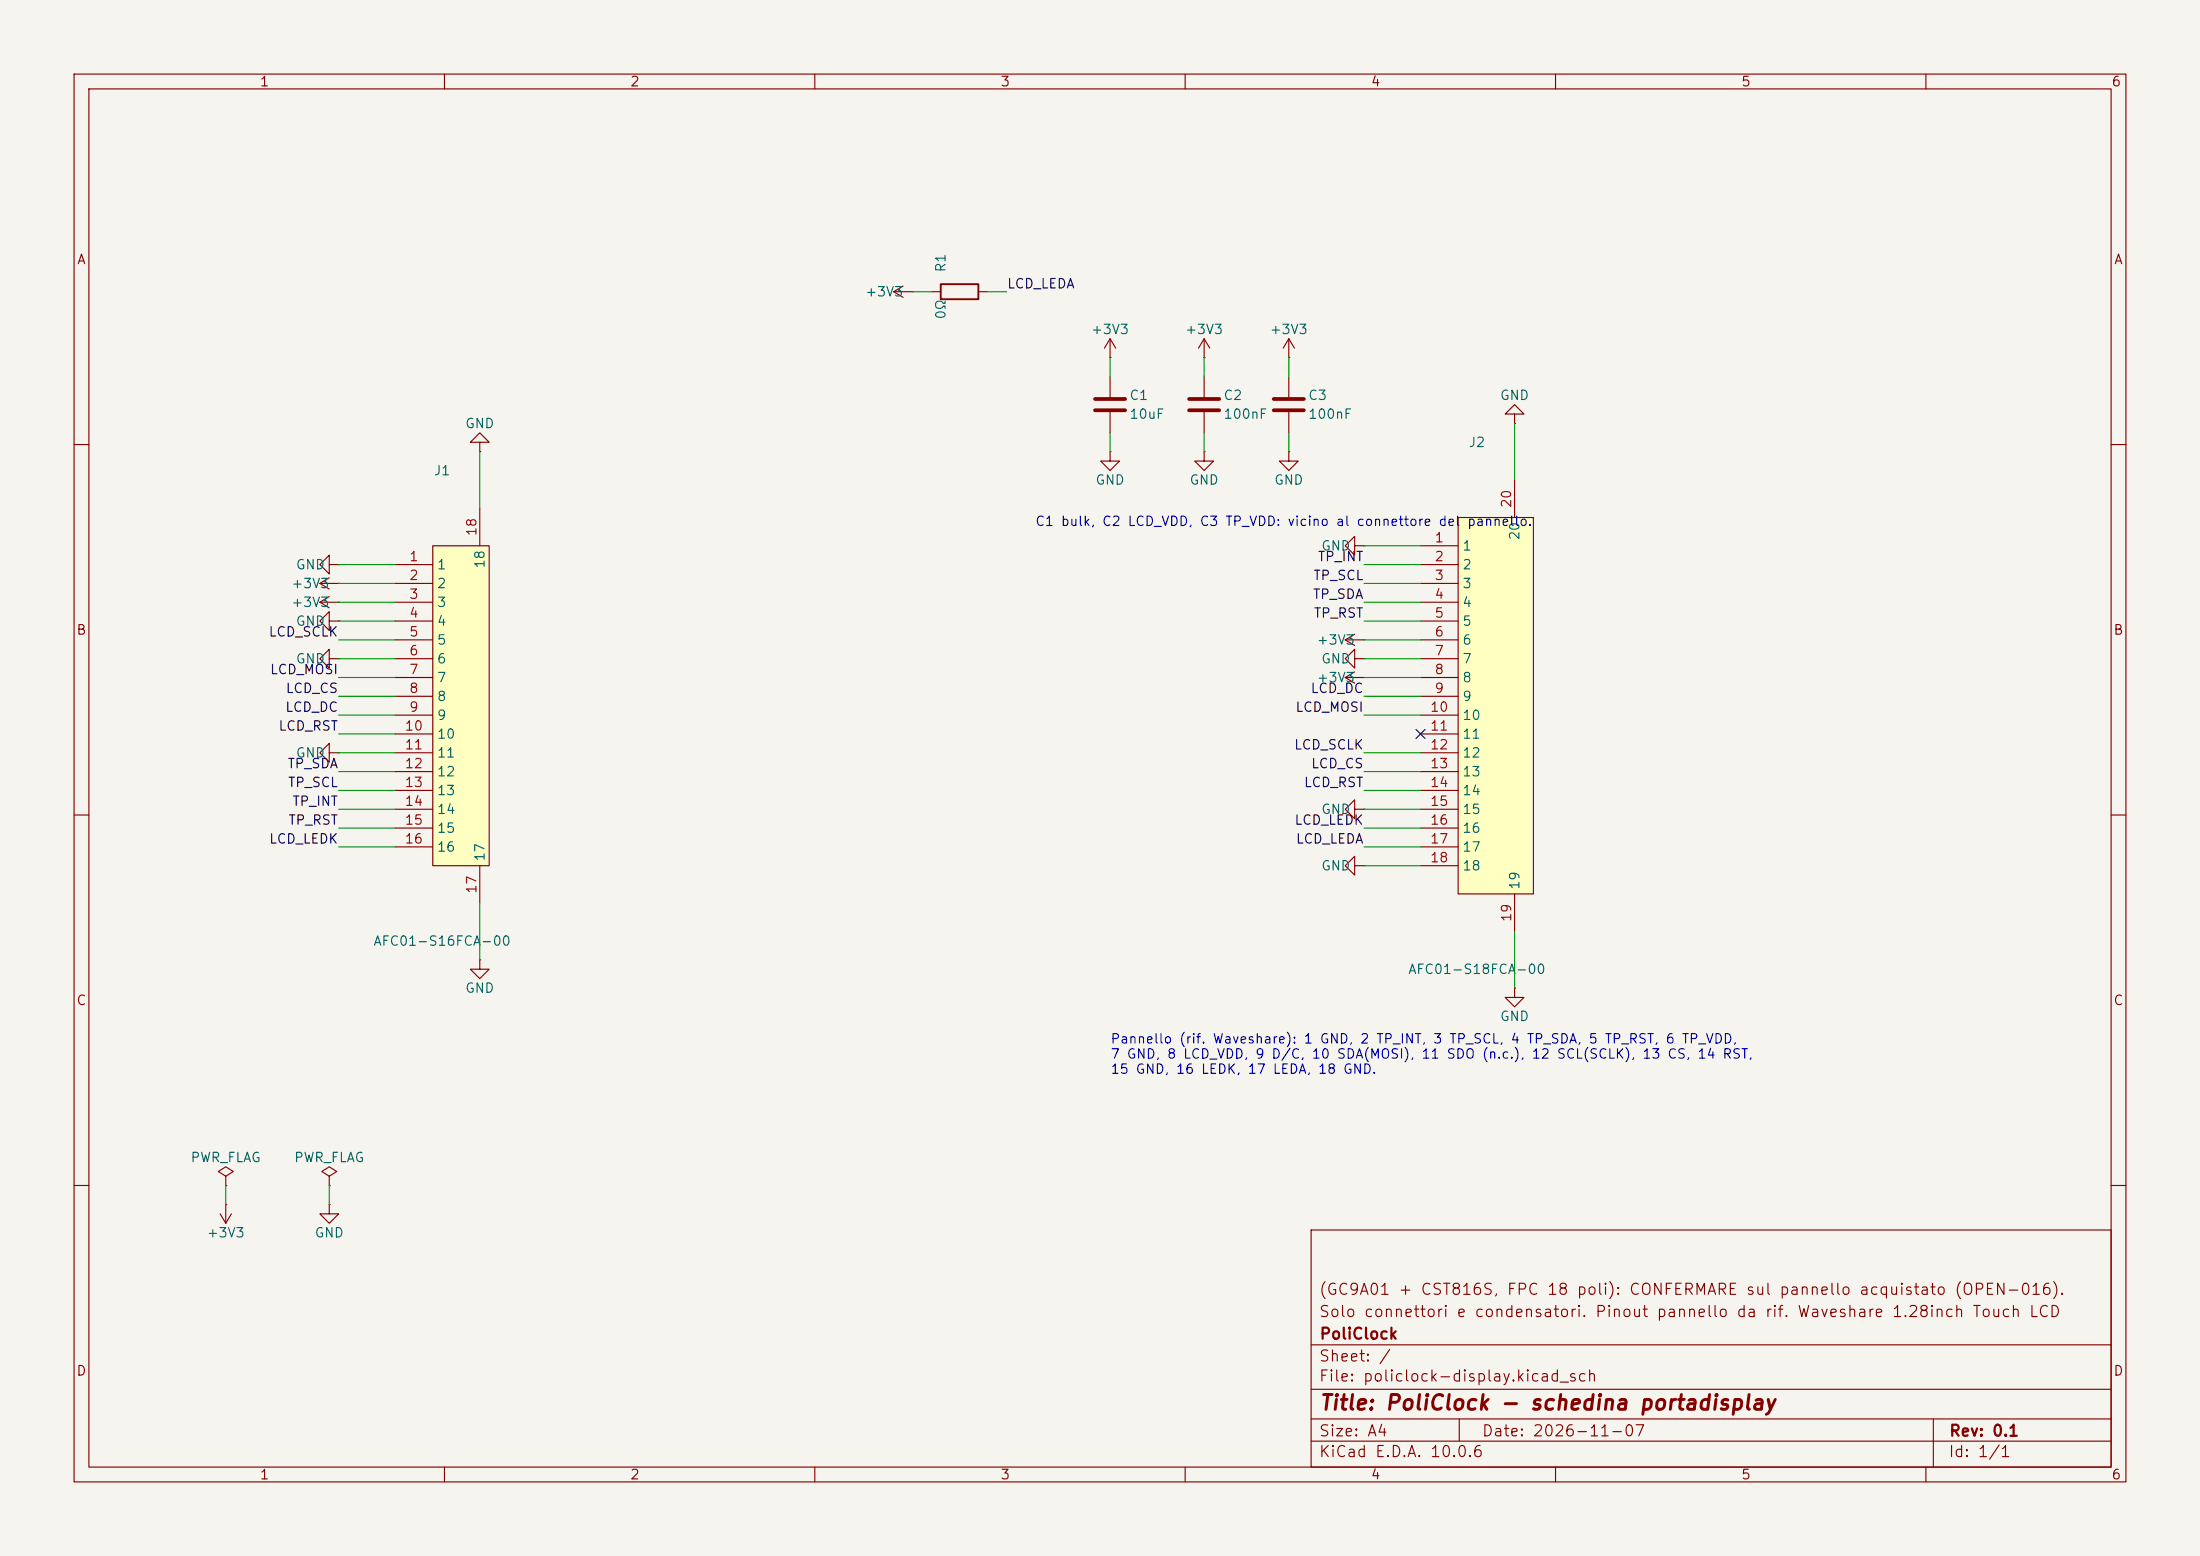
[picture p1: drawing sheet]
(kicad_sch
 (version 20250610)
 (generator "eeschema")
 (generator_version "10.0")
 (paper "A4")
 (title_block
  (title "PoliClock - schedina portadisplay")
  (date "2026-11-07")
  (rev "0.1")
  (company "PoliClock")
  (comment 1 "Solo connettori e condensatori. Pinout pannello da rif. Waveshare 1.28inch Touch LCD")
  (comment 2 "(GC9A01 + CST816S, FPC 18 poli): CONFERMARE sul pannello acquistato (OPEN-016)."))
 (lib_symbols
  (symbol "PoliClock:AFC01-S16FCA-00" (exclude_from_sim no) (in_bom yes) (on_board yes)
   (in_pos_files yes)
   (duplicate_pin_numbers_are_jumpers no)
   (property "Reference" "J" (at 0 31.75 0) (show_name no) (do_not_autoplace no) (effects (font (size 1.27 1.27))))
   (property "Value" "AFC01-S16FCA-00" (at 0 -31.75 0) (show_name no) (do_not_autoplace no) (effects (font (size 1.27 1.27))))
   (property "Footprint" "PoliClock:FPC-SMD_P0.50-16P_FGS-XJ-H2.0" (at 0 -34.29 0) (show_name no) (do_not_autoplace no) (hide yes) (effects (font (size 1.27 1.27))))
   (property "Datasheet" "https://lcsc.com/product-detail/Others_JUSHUO-AFC01-S16FCA-00_C262665.html" (at 0 -36.83 0) (show_name no) (do_not_autoplace no) (hide yes) (effects (font (size 1.27 1.27))))
   (property "Description" "" (at 0 0 0) (show_name no) (do_not_autoplace no) (hide yes) (effects (font (size 1.27 1.27))))
   (property "Manufacturer" "JS(钜硕电子)" (at 0 -39.37 0) (show_name no) (do_not_autoplace no) (hide yes) (effects (font (size 1.27 1.27))))
   (property "MPN" "AFC01-S16FCA-00" (at 0 -41.91 0) (show_name no) (do_not_autoplace no) (hide yes) (effects (font (size 1.27 1.27))))
   (property "LCSC" "C262665" (at 0 -44.45 0) (show_name no) (do_not_autoplace no) (hide yes) (effects (font (size 1.27 1.27))))
   (symbol "AFC01-S16FCA-00_0_1"
    (rectangle (start -1.27 21.59) (end 6.35 -21.59) (stroke (width 0) (type default)) (fill (type background)))
    (pin passive line (at -6.35 19.05 0) (length 5.08) (name "1" (effects (font (size 1.27 1.27)))) (number "1" (effects (font (size 1.27 1.27)))))
    (pin passive line (at -6.35 16.51 0) (length 5.08) (name "2" (effects (font (size 1.27 1.27)))) (number "2" (effects (font (size 1.27 1.27)))))
    (pin passive line (at -6.35 13.97 0) (length 5.08) (name "3" (effects (font (size 1.27 1.27)))) (number "3" (effects (font (size 1.27 1.27)))))
    (pin passive line (at -6.35 11.43 0) (length 5.08) (name "4" (effects (font (size 1.27 1.27)))) (number "4" (effects (font (size 1.27 1.27)))))
    (pin passive line (at -6.35 8.89 0) (length 5.08) (name "5" (effects (font (size 1.27 1.27)))) (number "5" (effects (font (size 1.27 1.27)))))
    (pin passive line (at -6.35 6.35 0) (length 5.08) (name "6" (effects (font (size 1.27 1.27)))) (number "6" (effects (font (size 1.27 1.27)))))
    (pin passive line (at -6.35 3.81 0) (length 5.08) (name "7" (effects (font (size 1.27 1.27)))) (number "7" (effects (font (size 1.27 1.27)))))
    (pin passive line (at -6.35 1.27 0) (length 5.08) (name "8" (effects (font (size 1.27 1.27)))) (number "8" (effects (font (size 1.27 1.27)))))
    (pin passive line (at -6.35 -1.27 0) (length 5.08) (name "9" (effects (font (size 1.27 1.27)))) (number "9" (effects (font (size 1.27 1.27)))))
    (pin passive line (at -6.35 -3.81 0) (length 5.08) (name "10" (effects (font (size 1.27 1.27)))) (number "10" (effects (font (size 1.27 1.27)))))
    (pin passive line (at -6.35 -6.35 0) (length 5.08) (name "11" (effects (font (size 1.27 1.27)))) (number "11" (effects (font (size 1.27 1.27)))))
    (pin passive line (at -6.35 -8.89 0) (length 5.08) (name "12" (effects (font (size 1.27 1.27)))) (number "12" (effects (font (size 1.27 1.27)))))
    (pin passive line (at -6.35 -11.43 0) (length 5.08) (name "13" (effects (font (size 1.27 1.27)))) (number "13" (effects (font (size 1.27 1.27)))))
    (pin passive line (at -6.35 -13.97 0) (length 5.08) (name "14" (effects (font (size 1.27 1.27)))) (number "14" (effects (font (size 1.27 1.27)))))
    (pin passive line (at -6.35 -16.51 0) (length 5.08) (name "15" (effects (font (size 1.27 1.27)))) (number "15" (effects (font (size 1.27 1.27)))))
    (pin passive line (at -6.35 -19.05 0) (length 5.08) (name "16" (effects (font (size 1.27 1.27)))) (number "16" (effects (font (size 1.27 1.27)))))
    (pin passive line (at 5.08 -26.67 90) (length 5.08) (name "17" (effects (font (size 1.27 1.27)))) (number "17" (effects (font (size 1.27 1.27)))))
    (pin passive line (at 5.08 26.67 270) (length 5.08) (name "18" (effects (font (size 1.27 1.27)))) (number "18" (effects (font (size 1.27 1.27))))))
   (embedded_fonts no))
  (symbol "power:GND"
   (power global)
   (pin_numbers (hide yes))
   (pin_names
    (offset 0) (hide yes)) (exclude_from_sim no) (in_bom yes) (on_board yes)
   (in_pos_files yes)
   (duplicate_pin_numbers_are_jumpers no)
   (property "Reference" "#PWR" (at 0 -6.35 0) (show_name no) (do_not_autoplace no) (hide yes) (effects (font (size 1.27 1.27))))
   (property "Value" "GND" (at 0 -3.81 0) (show_name no) (do_not_autoplace no) (effects (font (size 1.27 1.27))))
   (property "Footprint" "" (at 0 0 0) (show_name no) (do_not_autoplace no) (hide yes) (effects (font (size 1.27 1.27))))
   (property "Datasheet" "" (at 0 0 0) (show_name no) (do_not_autoplace no) (hide yes) (effects (font (size 1.27 1.27))))
   (property "Description" "Power symbol creates a global label with name \"GND\" , ground" (at 0 0 0) (show_name no) (do_not_autoplace no) (hide yes) (effects (font (size 1.27 1.27))))
   (symbol "GND_0_1"
    (polyline (pts (xy 0 0) (xy 0 -1.27) (xy 1.27 -1.27) (xy 0 -2.54) (xy -1.27 -1.27) (xy 0 -1.27)) (stroke (width 0) (type default)) (fill (type none))))
   (symbol "GND_1_1"
    (pin power_in line (at 0 0 270) (length 0) (name "" (effects (font (size 1.27 1.27)))) (number "1" (effects (font (size 1.27 1.27))))))
   (embedded_fonts no))
  (symbol "power:+3V3"
   (power global)
   (pin_numbers (hide yes))
   (pin_names
    (offset 0) (hide yes)) (exclude_from_sim no) (in_bom yes) (on_board yes)
   (in_pos_files yes)
   (duplicate_pin_numbers_are_jumpers no)
   (property "Reference" "#PWR" (at 0 -3.81 0) (show_name no) (do_not_autoplace no) (hide yes) (effects (font (size 1.27 1.27))))
   (property "Value" "+3V3" (at 0 3.556 0) (show_name no) (do_not_autoplace no) (effects (font (size 1.27 1.27))))
   (property "Footprint" "" (at 0 0 0) (show_name no) (do_not_autoplace no) (hide yes) (effects (font (size 1.27 1.27))))
   (property "Datasheet" "" (at 0 0 0) (show_name no) (do_not_autoplace no) (hide yes) (effects (font (size 1.27 1.27))))
   (property "Description" "Power symbol creates a global label with name \"+3V3\"" (at 0 0 0) (show_name no) (do_not_autoplace no) (hide yes) (effects (font (size 1.27 1.27))))
   (symbol "+3V3_0_1"
    (polyline (pts (xy -0.762 1.27) (xy 0 2.54)) (stroke (width 0) (type default)) (fill (type none)))
    (polyline (pts (xy 0 2.54) (xy 0.762 1.27)) (stroke (width 0) (type default)) (fill (type none)))
    (polyline (pts (xy 0 0) (xy 0 2.54)) (stroke (width 0) (type default)) (fill (type none))))
   (symbol "+3V3_1_1"
    (pin power_in line (at 0 0 90) (length 0) (name "" (effects (font (size 1.27 1.27)))) (number "1" (effects (font (size 1.27 1.27))))))
   (embedded_fonts no))
  (symbol "PoliClock:AFC01-S18FCA-00" (exclude_from_sim no) (in_bom yes) (on_board yes)
   (in_pos_files yes)
   (duplicate_pin_numbers_are_jumpers no)
   (property "Reference" "J" (at 0 35.56 0) (show_name no) (do_not_autoplace no) (effects (font (size 1.27 1.27))))
   (property "Value" "AFC01-S18FCA-00" (at 0 -35.56 0) (show_name no) (do_not_autoplace no) (effects (font (size 1.27 1.27))))
   (property "Footprint" "PoliClock:FPC-SMD_18P-P0.50_JS_AFC01-S18FCA-00" (at 0 -38.1 0) (show_name no) (do_not_autoplace no) (hide yes) (effects (font (size 1.27 1.27))))
   (property "Datasheet" "https://www.lcsc.com/datasheet/C262666.pdf" (at 0 -40.64 0) (show_name no) (do_not_autoplace no) (hide yes) (effects (font (size 1.27 1.27))))
   (property "Description" "" (at 0 0 0) (show_name no) (do_not_autoplace no) (hide yes) (effects (font (size 1.27 1.27))))
   (property "Manufacturer" "JS(钜硕电子)" (at 0 -43.18 0) (show_name no) (do_not_autoplace no) (hide yes) (effects (font (size 1.27 1.27))))
   (property "MPN" "AFC01-S18FCA-00" (at 0 -45.72 0) (show_name no) (do_not_autoplace no) (hide yes) (effects (font (size 1.27 1.27))))
   (property "LCSC" "C262666" (at 0 -48.26 0) (show_name no) (do_not_autoplace no) (hide yes) (effects (font (size 1.27 1.27))))
   (symbol "AFC01-S18FCA-00_0_1"
    (rectangle (start -2.54 25.4) (end 7.62 -25.4) (stroke (width 0) (type default)) (fill (type background)))
    (pin passive line (at -7.62 21.59 0) (length 5.08) (name "1" (effects (font (size 1.27 1.27)))) (number "1" (effects (font (size 1.27 1.27)))))
    (pin passive line (at -7.62 19.05 0) (length 5.08) (name "2" (effects (font (size 1.27 1.27)))) (number "2" (effects (font (size 1.27 1.27)))))
    (pin passive line (at -7.62 16.51 0) (length 5.08) (name "3" (effects (font (size 1.27 1.27)))) (number "3" (effects (font (size 1.27 1.27)))))
    (pin passive line (at -7.62 13.97 0) (length 5.08) (name "4" (effects (font (size 1.27 1.27)))) (number "4" (effects (font (size 1.27 1.27)))))
    (pin passive line (at -7.62 11.43 0) (length 5.08) (name "5" (effects (font (size 1.27 1.27)))) (number "5" (effects (font (size 1.27 1.27)))))
    (pin passive line (at -7.62 8.89 0) (length 5.08) (name "6" (effects (font (size 1.27 1.27)))) (number "6" (effects (font (size 1.27 1.27)))))
    (pin passive line (at -7.62 6.35 0) (length 5.08) (name "7" (effects (font (size 1.27 1.27)))) (number "7" (effects (font (size 1.27 1.27)))))
    (pin passive line (at -7.62 3.81 0) (length 5.08) (name "8" (effects (font (size 1.27 1.27)))) (number "8" (effects (font (size 1.27 1.27)))))
    (pin passive line (at -7.62 1.27 0) (length 5.08) (name "9" (effects (font (size 1.27 1.27)))) (number "9" (effects (font (size 1.27 1.27)))))
    (pin passive line (at -7.62 -1.27 0) (length 5.08) (name "10" (effects (font (size 1.27 1.27)))) (number "10" (effects (font (size 1.27 1.27)))))
    (pin passive line (at -7.62 -3.81 0) (length 5.08) (name "11" (effects (font (size 1.27 1.27)))) (number "11" (effects (font (size 1.27 1.27)))))
    (pin passive line (at -7.62 -6.35 0) (length 5.08) (name "12" (effects (font (size 1.27 1.27)))) (number "12" (effects (font (size 1.27 1.27)))))
    (pin passive line (at -7.62 -8.89 0) (length 5.08) (name "13" (effects (font (size 1.27 1.27)))) (number "13" (effects (font (size 1.27 1.27)))))
    (pin passive line (at -7.62 -11.43 0) (length 5.08) (name "14" (effects (font (size 1.27 1.27)))) (number "14" (effects (font (size 1.27 1.27)))))
    (pin passive line (at -7.62 -13.97 0) (length 5.08) (name "15" (effects (font (size 1.27 1.27)))) (number "15" (effects (font (size 1.27 1.27)))))
    (pin passive line (at -7.62 -16.51 0) (length 5.08) (name "16" (effects (font (size 1.27 1.27)))) (number "16" (effects (font (size 1.27 1.27)))))
    (pin passive line (at -7.62 -19.05 0) (length 5.08) (name "17" (effects (font (size 1.27 1.27)))) (number "17" (effects (font (size 1.27 1.27)))))
    (pin passive line (at -7.62 -21.59 0) (length 5.08) (name "18" (effects (font (size 1.27 1.27)))) (number "18" (effects (font (size 1.27 1.27)))))
    (pin passive line (at 5.08 -30.48 90) (length 5.08) (name "19" (effects (font (size 1.27 1.27)))) (number "19" (effects (font (size 1.27 1.27)))))
    (pin passive line (at 5.08 30.48 270) (length 5.08) (name "20" (effects (font (size 1.27 1.27)))) (number "20" (effects (font (size 1.27 1.27))))))
   (embedded_fonts no))
  (symbol "Device:R"
   (pin_numbers (hide yes))
   (pin_names
    (offset 0)) (exclude_from_sim no) (in_bom yes) (on_board yes)
   (in_pos_files yes)
   (duplicate_pin_numbers_are_jumpers no)
   (property "Reference" "R" (at 2.032 0 90) (show_name no) (do_not_autoplace no) (effects (font (size 1.27 1.27))))
   (property "Value" "R" (at 0 0 90) (show_name no) (do_not_autoplace no) (effects (font (size 1.27 1.27))))
   (property "Footprint" "" (at -1.778 0 90) (show_name no) (do_not_autoplace no) (hide yes) (effects (font (size 1.27 1.27))))
   (property "Datasheet" "" (at 0 0 0) (show_name no) (do_not_autoplace no) (hide yes) (effects (font (size 1.27 1.27))))
   (property "Description" "Resistor" (at 0 0 0) (show_name no) (do_not_autoplace no) (hide yes) (effects (font (size 1.27 1.27))))
   (symbol "R_0_1"
    (rectangle (start -1.016 -2.54) (end 1.016 2.54) (stroke (width 0.254) (type default)) (fill (type none))))
   (symbol "R_1_1"
    (pin passive line (at 0 3.81 270) (length 1.27) (name "" (effects (font (size 1.27 1.27)))) (number "1" (effects (font (size 1.27 1.27)))))
    (pin passive line (at 0 -3.81 90) (length 1.27) (name "" (effects (font (size 1.27 1.27)))) (number "2" (effects (font (size 1.27 1.27))))))
   (embedded_fonts no))
  (symbol "Device:C"
   (pin_numbers (hide yes))
   (pin_names
    (offset 0.254)) (exclude_from_sim no) (in_bom yes) (on_board yes)
   (in_pos_files yes)
   (duplicate_pin_numbers_are_jumpers no)
   (property "Reference" "C" (at 0.635 2.54 0) (show_name no) (do_not_autoplace no) (effects (font (size 1.27 1.27)) (justify left)))
   (property "Value" "C" (at 0.635 -2.54 0) (show_name no) (do_not_autoplace no) (effects (font (size 1.27 1.27)) (justify left)))
   (property "Footprint" "" (at 0.9652 -3.81 0) (show_name no) (do_not_autoplace no) (hide yes) (effects (font (size 1.27 1.27))))
   (property "Datasheet" "" (at 0 0 0) (show_name no) (do_not_autoplace no) (hide yes) (effects (font (size 1.27 1.27))))
   (property "Description" "Unpolarized capacitor" (at 0 0 0) (show_name no) (do_not_autoplace no) (hide yes) (effects (font (size 1.27 1.27))))
   (symbol "C_0_1"
    (polyline (pts (xy -2.032 0.762) (xy 2.032 0.762)) (stroke (width 0.508) (type default)) (fill (type none)))
    (polyline (pts (xy -2.032 -0.762) (xy 2.032 -0.762)) (stroke (width 0.508) (type default)) (fill (type none))))
   (symbol "C_1_1"
    (pin passive line (at 0 3.81 270) (length 2.794) (name "" (effects (font (size 1.27 1.27)))) (number "1" (effects (font (size 1.27 1.27)))))
    (pin passive line (at 0 -3.81 90) (length 2.794) (name "" (effects (font (size 1.27 1.27)))) (number "2" (effects (font (size 1.27 1.27))))))
   (embedded_fonts no))
  (symbol "power:PWR_FLAG"
   (power global)
   (pin_numbers (hide yes))
   (pin_names
    (offset 0) (hide yes)) (exclude_from_sim no) (in_bom yes) (on_board yes)
   (in_pos_files yes)
   (duplicate_pin_numbers_are_jumpers no)
   (property "Reference" "#FLG" (at 0 1.905 0) (show_name no) (do_not_autoplace no) (hide yes) (effects (font (size 1.27 1.27))))
   (property "Value" "PWR_FLAG" (at 0 3.81 0) (show_name no) (do_not_autoplace no) (effects (font (size 1.27 1.27))))
   (property "Footprint" "" (at 0 0 0) (show_name no) (do_not_autoplace no) (hide yes) (effects (font (size 1.27 1.27))))
   (property "Datasheet" "" (at 0 0 0) (show_name no) (do_not_autoplace no) (hide yes) (effects (font (size 1.27 1.27))))
   (property "Description" "Special symbol for telling ERC where power comes from" (at 0 0 0) (show_name no) (do_not_autoplace no) (hide yes) (effects (font (size 1.27 1.27))))
   (symbol "PWR_FLAG_0_0"
    (pin power_out line (at 0 0 90) (length 0) (name "" (effects (font (size 1.27 1.27)))) (number "1" (effects (font (size 1.27 1.27))))))
   (symbol "PWR_FLAG_0_1"
    (polyline (pts (xy 0 0) (xy 0 1.27) (xy -1.016 1.905) (xy 0 2.54) (xy 1.016 1.905) (xy 0 1.27)) (stroke (width 0) (type default)) (fill (type none))))
   (embedded_fonts no)))
 (symbol
  (lib_id "PoliClock:AFC01-S16FCA-00")
  (at 59.69 95.25 0)
  (unit 1)
  (exclude_from_sim no)
  (in_bom yes)
  (on_board yes)
  (dnp no)
  (property "Reference" "J1" (at 59.69 63.5 0) (effects (font (size 1.27 1.27))))
  (property "Value" "AFC01-S16FCA-00" (at 59.69 127 0) (effects (font (size 1.27 1.27))))
  (property "Footprint" "PoliClock:FPC-SMD_P0.50-16P_FGS-XJ-H2.0" (at 59.69 129.54 0) (effects (font (size 1.27 1.27)) (hide yes)))
  (property "Datasheet" "https://www.lcsc.com/datasheet/C262665.pdf" (at 59.69 132.08 0) (effects (font (size 1.27 1.27)) (hide yes)))
  (property "Description" "Cavo FFC verso scheda principale" (at 59.69 95.25 0) (effects (font (size 1.27 1.27)) (hide yes)))
  (property "LCSC" "C262665" (at 59.69 139.7 0) (effects (font (size 1.27 1.27)) (hide yes)))
  (pin "1")
  (pin "2")
  (pin "3")
  (pin "4")
  (pin "5")
  (pin "6")
  (pin "7")
  (pin "8")
  (pin "9")
  (pin "10")
  (pin "11")
  (pin "12")
  (pin "13")
  (pin "14")
  (pin "15")
  (pin "16")
  (pin "17")
  (pin "18"))
 (wire
  (pts (xy 53.34 76.2) (xy 45.72 76.2))
  (stroke (width 0) (type default)))
 (symbol
  (lib_id "power:GND")
  (at 45.72 76.2 270)
  (unit 1)
  (exclude_from_sim no)
  (in_bom yes)
  (on_board yes)
  (dnp no)
  (property "Reference" "#PWR001" (at 39.37 76.2 90) (effects (font (size 1.27 1.27)) (hide yes)))
  (property "Value" "GND" (at 41.91 76.2 90) (effects (font (size 1.27 1.27))))
  (property "Footprint" "" (at 45.72 76.2 90) (effects (font (size 1.27 1.27)) (hide yes)))
  (property "Datasheet" "" (at 45.72 76.2 90) (effects (font (size 1.27 1.27)) (hide yes)))
  (property "Description" "Power symbol creates a global label with name \"GND\" , ground" (at 45.72 76.2 90) (effects (font (size 1.27 1.27)) (hide yes)))
  (pin "1"))
 (wire
  (pts (xy 53.34 78.74) (xy 45.72 78.74))
  (stroke (width 0) (type default)))
 (symbol
  (lib_id "power:+3V3")
  (at 45.72 78.74 90)
  (unit 1)
  (exclude_from_sim no)
  (in_bom yes)
  (on_board yes)
  (dnp no)
  (property "Reference" "#PWR002" (at 49.53 78.74 90) (effects (font (size 1.27 1.27)) (hide yes)))
  (property "Value" "+3V3" (at 41.91 78.74 90) (effects (font (size 1.27 1.27))))
  (property "Footprint" "" (at 45.72 78.74 90) (effects (font (size 1.27 1.27)) (hide yes)))
  (property "Datasheet" "" (at 45.72 78.74 90) (effects (font (size 1.27 1.27)) (hide yes)))
  (property "Description" "Power symbol creates a global label with name \"+3V3\"" (at 45.72 78.74 90) (effects (font (size 1.27 1.27)) (hide yes)))
  (pin "1"))
 (wire
  (pts (xy 53.34 81.28) (xy 45.72 81.28))
  (stroke (width 0) (type default)))
 (symbol
  (lib_id "power:+3V3")
  (at 45.72 81.28 90)
  (unit 1)
  (exclude_from_sim no)
  (in_bom yes)
  (on_board yes)
  (dnp no)
  (property "Reference" "#PWR003" (at 49.53 81.28 90) (effects (font (size 1.27 1.27)) (hide yes)))
  (property "Value" "+3V3" (at 41.91 81.28 90) (effects (font (size 1.27 1.27))))
  (property "Footprint" "" (at 45.72 81.28 90) (effects (font (size 1.27 1.27)) (hide yes)))
  (property "Datasheet" "" (at 45.72 81.28 90) (effects (font (size 1.27 1.27)) (hide yes)))
  (property "Description" "Power symbol creates a global label with name \"+3V3\"" (at 45.72 81.28 90) (effects (font (size 1.27 1.27)) (hide yes)))
  (pin "1"))
 (wire
  (pts (xy 53.34 83.82) (xy 45.72 83.82))
  (stroke (width 0) (type default)))
 (symbol
  (lib_id "power:GND")
  (at 45.72 83.82 270)
  (unit 1)
  (exclude_from_sim no)
  (in_bom yes)
  (on_board yes)
  (dnp no)
  (property "Reference" "#PWR004" (at 39.37 83.82 90) (effects (font (size 1.27 1.27)) (hide yes)))
  (property "Value" "GND" (at 41.91 83.82 90) (effects (font (size 1.27 1.27))))
  (property "Footprint" "" (at 45.72 83.82 90) (effects (font (size 1.27 1.27)) (hide yes)))
  (property "Datasheet" "" (at 45.72 83.82 90) (effects (font (size 1.27 1.27)) (hide yes)))
  (property "Description" "Power symbol creates a global label with name \"GND\" , ground" (at 45.72 83.82 90) (effects (font (size 1.27 1.27)) (hide yes)))
  (pin "1"))
 (wire
  (pts (xy 53.34 86.36) (xy 45.72 86.36))
  (stroke (width 0) (type default)))
 (label "LCD_SCLK"
  (at 45.72 86.36 180)
  (effects (font (size 1.27 1.27)) (justify right bottom)))
 (wire
  (pts (xy 53.34 88.9) (xy 45.72 88.9))
  (stroke (width 0) (type default)))
 (symbol
  (lib_id "power:GND")
  (at 45.72 88.9 270)
  (unit 1)
  (exclude_from_sim no)
  (in_bom yes)
  (on_board yes)
  (dnp no)
  (property "Reference" "#PWR005" (at 39.37 88.9 90) (effects (font (size 1.27 1.27)) (hide yes)))
  (property "Value" "GND" (at 41.91 88.9 90) (effects (font (size 1.27 1.27))))
  (property "Footprint" "" (at 45.72 88.9 90) (effects (font (size 1.27 1.27)) (hide yes)))
  (property "Datasheet" "" (at 45.72 88.9 90) (effects (font (size 1.27 1.27)) (hide yes)))
  (property "Description" "Power symbol creates a global label with name \"GND\" , ground" (at 45.72 88.9 90) (effects (font (size 1.27 1.27)) (hide yes)))
  (pin "1"))
 (wire
  (pts (xy 53.34 91.44) (xy 45.72 91.44))
  (stroke (width 0) (type default)))
 (label "LCD_MOSI"
  (at 45.72 91.44 180)
  (effects (font (size 1.27 1.27)) (justify right bottom)))
 (wire
  (pts (xy 53.34 93.98) (xy 45.72 93.98))
  (stroke (width 0) (type default)))
 (label "LCD_CS"
  (at 45.72 93.98 180)
  (effects (font (size 1.27 1.27)) (justify right bottom)))
 (wire
  (pts (xy 53.34 96.52) (xy 45.72 96.52))
  (stroke (width 0) (type default)))
 (label "LCD_DC"
  (at 45.72 96.52 180)
  (effects (font (size 1.27 1.27)) (justify right bottom)))
 (wire
  (pts (xy 53.34 99.06) (xy 45.72 99.06))
  (stroke (width 0) (type default)))
 (label "LCD_RST"
  (at 45.72 99.06 180)
  (effects (font (size 1.27 1.27)) (justify right bottom)))
 (wire
  (pts (xy 53.34 101.6) (xy 45.72 101.6))
  (stroke (width 0) (type default)))
 (symbol
  (lib_id "power:GND")
  (at 45.72 101.6 270)
  (unit 1)
  (exclude_from_sim no)
  (in_bom yes)
  (on_board yes)
  (dnp no)
  (property "Reference" "#PWR006" (at 39.37 101.6 90) (effects (font (size 1.27 1.27)) (hide yes)))
  (property "Value" "GND" (at 41.91 101.6 90) (effects (font (size 1.27 1.27))))
  (property "Footprint" "" (at 45.72 101.6 90) (effects (font (size 1.27 1.27)) (hide yes)))
  (property "Datasheet" "" (at 45.72 101.6 90) (effects (font (size 1.27 1.27)) (hide yes)))
  (property "Description" "Power symbol creates a global label with name \"GND\" , ground" (at 45.72 101.6 90) (effects (font (size 1.27 1.27)) (hide yes)))
  (pin "1"))
 (wire
  (pts (xy 53.34 104.14) (xy 45.72 104.14))
  (stroke (width 0) (type default)))
 (label "TP_SDA"
  (at 45.72 104.14 180)
  (effects (font (size 1.27 1.27)) (justify right bottom)))
 (wire
  (pts (xy 53.34 106.68) (xy 45.72 106.68))
  (stroke (width 0) (type default)))
 (label "TP_SCL"
  (at 45.72 106.68 180)
  (effects (font (size 1.27 1.27)) (justify right bottom)))
 (wire
  (pts (xy 53.34 109.22) (xy 45.72 109.22))
  (stroke (width 0) (type default)))
 (label "TP_INT"
  (at 45.72 109.22 180)
  (effects (font (size 1.27 1.27)) (justify right bottom)))
 (wire
  (pts (xy 53.34 111.76) (xy 45.72 111.76))
  (stroke (width 0) (type default)))
 (label "TP_RST"
  (at 45.72 111.76 180)
  (effects (font (size 1.27 1.27)) (justify right bottom)))
 (wire
  (pts (xy 53.34 114.3) (xy 45.72 114.3))
  (stroke (width 0) (type default)))
 (label "LCD_LEDK"
  (at 45.72 114.3 180)
  (effects (font (size 1.27 1.27)) (justify right bottom)))
 (wire
  (pts (xy 64.77 121.92) (xy 64.77 129.54))
  (stroke (width 0) (type default)))
 (symbol
  (lib_id "power:GND")
  (at 64.77 129.54 0)
  (unit 1)
  (exclude_from_sim no)
  (in_bom yes)
  (on_board yes)
  (dnp no)
  (property "Reference" "#PWR007" (at 64.77 135.89 0) (effects (font (size 1.27 1.27)) (hide yes)))
  (property "Value" "GND" (at 64.77 133.35 0) (effects (font (size 1.27 1.27))))
  (property "Footprint" "" (at 64.77 129.54 0) (effects (font (size 1.27 1.27)) (hide yes)))
  (property "Datasheet" "" (at 64.77 129.54 0) (effects (font (size 1.27 1.27)) (hide yes)))
  (property "Description" "Power symbol creates a global label with name \"GND\" , ground" (at 64.77 129.54 0) (effects (font (size 1.27 1.27)) (hide yes)))
  (pin "1"))
 (wire
  (pts (xy 64.77 68.58) (xy 64.77 60.96))
  (stroke (width 0) (type default)))
 (symbol
  (lib_id "power:GND")
  (at 64.77 60.96 180)
  (unit 1)
  (exclude_from_sim no)
  (in_bom yes)
  (on_board yes)
  (dnp no)
  (property "Reference" "#PWR008" (at 64.77 54.61 0) (effects (font (size 1.27 1.27)) (hide yes)))
  (property "Value" "GND" (at 64.77 57.15 0) (effects (font (size 1.27 1.27))))
  (property "Footprint" "" (at 64.77 60.96 0) (effects (font (size 1.27 1.27)) (hide yes)))
  (property "Datasheet" "" (at 64.77 60.96 0) (effects (font (size 1.27 1.27)) (hide yes)))
  (property "Description" "Power symbol creates a global label with name \"GND\" , ground" (at 64.77 60.96 0) (effects (font (size 1.27 1.27)) (hide yes)))
  (pin "1"))
 (symbol
  (lib_id "PoliClock:AFC01-S18FCA-00")
  (at 199.39 95.25 0)
  (unit 1)
  (exclude_from_sim no)
  (in_bom yes)
  (on_board yes)
  (dnp no)
  (property "Reference" "J2" (at 199.39 59.69 0) (effects (font (size 1.27 1.27))))
  (property "Value" "AFC01-S18FCA-00" (at 199.39 130.81 0) (effects (font (size 1.27 1.27))))
  (property "Footprint" "PoliClock:FPC-SMD_18P-P0.50_JS_AFC01-S18FCA-00" (at 199.39 133.35 0) (effects (font (size 1.27 1.27)) (hide yes)))
  (property "Datasheet" "https://www.lcsc.com/datasheet/C262666.pdf" (at 199.39 135.89 0) (effects (font (size 1.27 1.27)) (hide yes)))
  (property "Description" "FPC 18P 0,5 mm: passo e lato contatti da confermare sul pannello acquistato" (at 199.39 95.25 0) (effects (font (size 1.27 1.27)) (hide yes)))
  (property "LCSC" "C262666" (at 199.39 143.51 0) (effects (font (size 1.27 1.27)) (hide yes)))
  (pin "1")
  (pin "2")
  (pin "3")
  (pin "4")
  (pin "5")
  (pin "6")
  (pin "7")
  (pin "8")
  (pin "9")
  (pin "10")
  (pin "11")
  (pin "12")
  (pin "13")
  (pin "14")
  (pin "15")
  (pin "16")
  (pin "17")
  (pin "18")
  (pin "19")
  (pin "20"))
 (wire
  (pts (xy 191.77 73.66) (xy 184.15 73.66))
  (stroke (width 0) (type default)))
 (symbol
  (lib_id "power:GND")
  (at 184.15 73.66 270)
  (unit 1)
  (exclude_from_sim no)
  (in_bom yes)
  (on_board yes)
  (dnp no)
  (property "Reference" "#PWR009" (at 177.8 73.66 90) (effects (font (size 1.27 1.27)) (hide yes)))
  (property "Value" "GND" (at 180.34 73.66 90) (effects (font (size 1.27 1.27))))
  (property "Footprint" "" (at 184.15 73.66 90) (effects (font (size 1.27 1.27)) (hide yes)))
  (property "Datasheet" "" (at 184.15 73.66 90) (effects (font (size 1.27 1.27)) (hide yes)))
  (property "Description" "Power symbol creates a global label with name \"GND\" , ground" (at 184.15 73.66 90) (effects (font (size 1.27 1.27)) (hide yes)))
  (pin "1"))
 (wire
  (pts (xy 191.77 76.2) (xy 184.15 76.2))
  (stroke (width 0) (type default)))
 (label "TP_INT"
  (at 184.15 76.2 180)
  (effects (font (size 1.27 1.27)) (justify right bottom)))
 (wire
  (pts (xy 191.77 78.74) (xy 184.15 78.74))
  (stroke (width 0) (type default)))
 (label "TP_SCL"
  (at 184.15 78.74 180)
  (effects (font (size 1.27 1.27)) (justify right bottom)))
 (wire
  (pts (xy 191.77 81.28) (xy 184.15 81.28))
  (stroke (width 0) (type default)))
 (label "TP_SDA"
  (at 184.15 81.28 180)
  (effects (font (size 1.27 1.27)) (justify right bottom)))
 (wire
  (pts (xy 191.77 83.82) (xy 184.15 83.82))
  (stroke (width 0) (type default)))
 (label "TP_RST"
  (at 184.15 83.82 180)
  (effects (font (size 1.27 1.27)) (justify right bottom)))
 (wire
  (pts (xy 191.77 86.36) (xy 184.15 86.36))
  (stroke (width 0) (type default)))
 (symbol
  (lib_id "power:+3V3")
  (at 184.15 86.36 90)
  (unit 1)
  (exclude_from_sim no)
  (in_bom yes)
  (on_board yes)
  (dnp no)
  (property "Reference" "#PWR010" (at 187.96 86.36 90) (effects (font (size 1.27 1.27)) (hide yes)))
  (property "Value" "+3V3" (at 180.34 86.36 90) (effects (font (size 1.27 1.27))))
  (property "Footprint" "" (at 184.15 86.36 90) (effects (font (size 1.27 1.27)) (hide yes)))
  (property "Datasheet" "" (at 184.15 86.36 90) (effects (font (size 1.27 1.27)) (hide yes)))
  (property "Description" "Power symbol creates a global label with name \"+3V3\"" (at 184.15 86.36 90) (effects (font (size 1.27 1.27)) (hide yes)))
  (pin "1"))
 (wire
  (pts (xy 191.77 88.9) (xy 184.15 88.9))
  (stroke (width 0) (type default)))
 (symbol
  (lib_id "power:GND")
  (at 184.15 88.9 270)
  (unit 1)
  (exclude_from_sim no)
  (in_bom yes)
  (on_board yes)
  (dnp no)
  (property "Reference" "#PWR011" (at 177.8 88.9 90) (effects (font (size 1.27 1.27)) (hide yes)))
  (property "Value" "GND" (at 180.34 88.9 90) (effects (font (size 1.27 1.27))))
  (property "Footprint" "" (at 184.15 88.9 90) (effects (font (size 1.27 1.27)) (hide yes)))
  (property "Datasheet" "" (at 184.15 88.9 90) (effects (font (size 1.27 1.27)) (hide yes)))
  (property "Description" "Power symbol creates a global label with name \"GND\" , ground" (at 184.15 88.9 90) (effects (font (size 1.27 1.27)) (hide yes)))
  (pin "1"))
 (wire
  (pts (xy 191.77 91.44) (xy 184.15 91.44))
  (stroke (width 0) (type default)))
 (symbol
  (lib_id "power:+3V3")
  (at 184.15 91.44 90)
  (unit 1)
  (exclude_from_sim no)
  (in_bom yes)
  (on_board yes)
  (dnp no)
  (property "Reference" "#PWR012" (at 187.96 91.44 90) (effects (font (size 1.27 1.27)) (hide yes)))
  (property "Value" "+3V3" (at 180.34 91.44 90) (effects (font (size 1.27 1.27))))
  (property "Footprint" "" (at 184.15 91.44 90) (effects (font (size 1.27 1.27)) (hide yes)))
  (property "Datasheet" "" (at 184.15 91.44 90) (effects (font (size 1.27 1.27)) (hide yes)))
  (property "Description" "Power symbol creates a global label with name \"+3V3\"" (at 184.15 91.44 90) (effects (font (size 1.27 1.27)) (hide yes)))
  (pin "1"))
 (wire
  (pts (xy 191.77 93.98) (xy 184.15 93.98))
  (stroke (width 0) (type default)))
 (label "LCD_DC"
  (at 184.15 93.98 180)
  (effects (font (size 1.27 1.27)) (justify right bottom)))
 (wire
  (pts (xy 191.77 96.52) (xy 184.15 96.52))
  (stroke (width 0) (type default)))
 (label "LCD_MOSI"
  (at 184.15 96.52 180)
  (effects (font (size 1.27 1.27)) (justify right bottom)))
 (wire
  (pts (xy 191.77 101.6) (xy 184.15 101.6))
  (stroke (width 0) (type default)))
 (label "LCD_SCLK"
  (at 184.15 101.6 180)
  (effects (font (size 1.27 1.27)) (justify right bottom)))
 (wire
  (pts (xy 191.77 104.14) (xy 184.15 104.14))
  (stroke (width 0) (type default)))
 (label "LCD_CS"
  (at 184.15 104.14 180)
  (effects (font (size 1.27 1.27)) (justify right bottom)))
 (wire
  (pts (xy 191.77 106.68) (xy 184.15 106.68))
  (stroke (width 0) (type default)))
 (label "LCD_RST"
  (at 184.15 106.68 180)
  (effects (font (size 1.27 1.27)) (justify right bottom)))
 (wire
  (pts (xy 191.77 109.22) (xy 184.15 109.22))
  (stroke (width 0) (type default)))
 (symbol
  (lib_id "power:GND")
  (at 184.15 109.22 270)
  (unit 1)
  (exclude_from_sim no)
  (in_bom yes)
  (on_board yes)
  (dnp no)
  (property "Reference" "#PWR013" (at 177.8 109.22 90) (effects (font (size 1.27 1.27)) (hide yes)))
  (property "Value" "GND" (at 180.34 109.22 90) (effects (font (size 1.27 1.27))))
  (property "Footprint" "" (at 184.15 109.22 90) (effects (font (size 1.27 1.27)) (hide yes)))
  (property "Datasheet" "" (at 184.15 109.22 90) (effects (font (size 1.27 1.27)) (hide yes)))
  (property "Description" "Power symbol creates a global label with name \"GND\" , ground" (at 184.15 109.22 90) (effects (font (size 1.27 1.27)) (hide yes)))
  (pin "1"))
 (wire
  (pts (xy 191.77 111.76) (xy 184.15 111.76))
  (stroke (width 0) (type default)))
 (label "LCD_LEDK"
  (at 184.15 111.76 180)
  (effects (font (size 1.27 1.27)) (justify right bottom)))
 (wire
  (pts (xy 191.77 114.3) (xy 184.15 114.3))
  (stroke (width 0) (type default)))
 (label "LCD_LEDA"
  (at 184.15 114.3 180)
  (effects (font (size 1.27 1.27)) (justify right bottom)))
 (wire
  (pts (xy 191.77 116.84) (xy 184.15 116.84))
  (stroke (width 0) (type default)))
 (symbol
  (lib_id "power:GND")
  (at 184.15 116.84 270)
  (unit 1)
  (exclude_from_sim no)
  (in_bom yes)
  (on_board yes)
  (dnp no)
  (property "Reference" "#PWR014" (at 177.8 116.84 90) (effects (font (size 1.27 1.27)) (hide yes)))
  (property "Value" "GND" (at 180.34 116.84 90) (effects (font (size 1.27 1.27))))
  (property "Footprint" "" (at 184.15 116.84 90) (effects (font (size 1.27 1.27)) (hide yes)))
  (property "Datasheet" "" (at 184.15 116.84 90) (effects (font (size 1.27 1.27)) (hide yes)))
  (property "Description" "Power symbol creates a global label with name \"GND\" , ground" (at 184.15 116.84 90) (effects (font (size 1.27 1.27)) (hide yes)))
  (pin "1"))
 (wire
  (pts (xy 204.47 125.73) (xy 204.47 133.35))
  (stroke (width 0) (type default)))
 (symbol
  (lib_id "power:GND")
  (at 204.47 133.35 0)
  (unit 1)
  (exclude_from_sim no)
  (in_bom yes)
  (on_board yes)
  (dnp no)
  (property "Reference" "#PWR015" (at 204.47 139.7 0) (effects (font (size 1.27 1.27)) (hide yes)))
  (property "Value" "GND" (at 204.47 137.16 0) (effects (font (size 1.27 1.27))))
  (property "Footprint" "" (at 204.47 133.35 0) (effects (font (size 1.27 1.27)) (hide yes)))
  (property "Datasheet" "" (at 204.47 133.35 0) (effects (font (size 1.27 1.27)) (hide yes)))
  (property "Description" "Power symbol creates a global label with name \"GND\" , ground" (at 204.47 133.35 0) (effects (font (size 1.27 1.27)) (hide yes)))
  (pin "1"))
 (wire
  (pts (xy 204.47 64.77) (xy 204.47 57.15))
  (stroke (width 0) (type default)))
 (symbol
  (lib_id "power:GND")
  (at 204.47 57.15 180)
  (unit 1)
  (exclude_from_sim no)
  (in_bom yes)
  (on_board yes)
  (dnp no)
  (property "Reference" "#PWR016" (at 204.47 50.8 0) (effects (font (size 1.27 1.27)) (hide yes)))
  (property "Value" "GND" (at 204.47 53.34 0) (effects (font (size 1.27 1.27))))
  (property "Footprint" "" (at 204.47 57.15 0) (effects (font (size 1.27 1.27)) (hide yes)))
  (property "Datasheet" "" (at 204.47 57.15 0) (effects (font (size 1.27 1.27)) (hide yes)))
  (property "Description" "Power symbol creates a global label with name \"GND\" , ground" (at 204.47 57.15 0) (effects (font (size 1.27 1.27)) (hide yes)))
  (pin "1"))
 (no_connect
  (at 191.77 99.06))
 (text "Pannello (rif. Waveshare): 1 GND, 2 TP_INT, 3 TP_SCL, 4 TP_SDA, 5 TP_RST, 6 TP_VDD,\n7 GND, 8 LCD_VDD, 9 D/C, 10 SDA(MOSI), 11 SDO (n.c.), 12 SCL(SCLK), 13 CS, 14 RST,\n15 GND, 16 LEDK, 17 LEDA, 18 GND."
  (exclude_from_sim no)
  (at 149.86 139.7 0)
  (effects (font (size 1.27 1.27)) (justify left top)))
 (symbol
  (lib_id "Device:R")
  (at 129.54 39.37 90)
  (unit 1)
  (exclude_from_sim no)
  (in_bom yes)
  (on_board yes)
  (dnp no)
  (property "Reference" "R1" (at 127 36.83 0) (effects (font (size 1.27 1.27)) (justify left)))
  (property "Value" "0Ω" (at 127 43.18 0) (effects (font (size 1.27 1.27)) (justify left)))
  (property "Footprint" "Resistor_SMD:R_0603_1608Metric" (at 129.54 40.64 0) (effects (font (size 1.27 1.27)) (hide yes)))
  (property "Datasheet" "" (at 129.54 39.37 90) (effects (font (size 1.27 1.27)) (hide yes)))
  (property "Description" "0 ohm: anodo retroilluminazione (resistenza se richiesta dal pannello)" (at 129.54 39.37 90) (effects (font (size 1.27 1.27)) (hide yes)))
  (property "LCSC" "C21189" (at 129.54 39.37 90) (effects (font (size 1.27 1.27)) (hide yes)))
  (pin "1")
  (pin "2"))
 (wire
  (pts (xy 125.73 39.37) (xy 123.19 39.37))
  (stroke (width 0) (type default)))
 (symbol
  (lib_id "power:+3V3")
  (at 123.19 39.37 90)
  (unit 1)
  (exclude_from_sim no)
  (in_bom yes)
  (on_board yes)
  (dnp no)
  (property "Reference" "#PWR017" (at 127 39.37 90) (effects (font (size 1.27 1.27)) (hide yes)))
  (property "Value" "+3V3" (at 119.38 39.37 90) (effects (font (size 1.27 1.27))))
  (property "Footprint" "" (at 123.19 39.37 90) (effects (font (size 1.27 1.27)) (hide yes)))
  (property "Datasheet" "" (at 123.19 39.37 90) (effects (font (size 1.27 1.27)) (hide yes)))
  (property "Description" "Power symbol creates a global label with name \"+3V3\"" (at 123.19 39.37 90) (effects (font (size 1.27 1.27)) (hide yes)))
  (pin "1"))
 (wire
  (pts (xy 133.35 39.37) (xy 135.89 39.37))
  (stroke (width 0) (type default)))
 (label "LCD_LEDA"
  (at 135.89 39.37 0)
  (effects (font (size 1.27 1.27)) (justify left bottom)))
 (symbol
  (lib_id "Device:C")
  (at 149.86 54.61 0)
  (unit 1)
  (exclude_from_sim no)
  (in_bom yes)
  (on_board yes)
  (dnp no)
  (property "Reference" "C1" (at 152.4 53.34 0) (effects (font (size 1.27 1.27)) (justify left)))
  (property "Value" "10uF" (at 152.4 55.88 0) (effects (font (size 1.27 1.27)) (justify left)))
  (property "Footprint" "Capacitor_SMD:C_0603_1608Metric" (at 151.13 58.42 0) (effects (font (size 1.27 1.27)) (hide yes)))
  (property "Datasheet" "" (at 149.86 54.61 0) (effects (font (size 1.27 1.27)) (hide yes)))
  (property "Description" "Unpolarized capacitor" (at 149.86 54.61 0) (effects (font (size 1.27 1.27)) (hide yes)))
  (property "LCSC" "C19702" (at 149.86 54.61 0) (effects (font (size 1.27 1.27)) (hide yes)))
  (pin "1")
  (pin "2"))
 (wire
  (pts (xy 149.86 50.8) (xy 149.86 48.26))
  (stroke (width 0) (type default)))
 (symbol
  (lib_id "power:+3V3")
  (at 149.86 48.26 0)
  (unit 1)
  (exclude_from_sim no)
  (in_bom yes)
  (on_board yes)
  (dnp no)
  (property "Reference" "#PWR018" (at 149.86 52.07 0) (effects (font (size 1.27 1.27)) (hide yes)))
  (property "Value" "+3V3" (at 149.86 44.45 0) (effects (font (size 1.27 1.27))))
  (property "Footprint" "" (at 149.86 48.26 0) (effects (font (size 1.27 1.27)) (hide yes)))
  (property "Datasheet" "" (at 149.86 48.26 0) (effects (font (size 1.27 1.27)) (hide yes)))
  (property "Description" "Power symbol creates a global label with name \"+3V3\"" (at 149.86 48.26 0) (effects (font (size 1.27 1.27)) (hide yes)))
  (pin "1"))
 (wire
  (pts (xy 149.86 58.42) (xy 149.86 60.96))
  (stroke (width 0) (type default)))
 (symbol
  (lib_id "power:GND")
  (at 149.86 60.96 0)
  (unit 1)
  (exclude_from_sim no)
  (in_bom yes)
  (on_board yes)
  (dnp no)
  (property "Reference" "#PWR019" (at 149.86 67.31 0) (effects (font (size 1.27 1.27)) (hide yes)))
  (property "Value" "GND" (at 149.86 64.77 0) (effects (font (size 1.27 1.27))))
  (property "Footprint" "" (at 149.86 60.96 0) (effects (font (size 1.27 1.27)) (hide yes)))
  (property "Datasheet" "" (at 149.86 60.96 0) (effects (font (size 1.27 1.27)) (hide yes)))
  (property "Description" "Power symbol creates a global label with name \"GND\" , ground" (at 149.86 60.96 0) (effects (font (size 1.27 1.27)) (hide yes)))
  (pin "1"))
 (symbol
  (lib_id "Device:C")
  (at 162.56 54.61 0)
  (unit 1)
  (exclude_from_sim no)
  (in_bom yes)
  (on_board yes)
  (dnp no)
  (property "Reference" "C2" (at 165.1 53.34 0) (effects (font (size 1.27 1.27)) (justify left)))
  (property "Value" "100nF" (at 165.1 55.88 0) (effects (font (size 1.27 1.27)) (justify left)))
  (property "Footprint" "Capacitor_SMD:C_0603_1608Metric" (at 163.83 58.42 0) (effects (font (size 1.27 1.27)) (hide yes)))
  (property "Datasheet" "" (at 162.56 54.61 0) (effects (font (size 1.27 1.27)) (hide yes)))
  (property "Description" "Unpolarized capacitor" (at 162.56 54.61 0) (effects (font (size 1.27 1.27)) (hide yes)))
  (property "LCSC" "C14663" (at 162.56 54.61 0) (effects (font (size 1.27 1.27)) (hide yes)))
  (pin "1")
  (pin "2"))
 (wire
  (pts (xy 162.56 50.8) (xy 162.56 48.26))
  (stroke (width 0) (type default)))
 (symbol
  (lib_id "power:+3V3")
  (at 162.56 48.26 0)
  (unit 1)
  (exclude_from_sim no)
  (in_bom yes)
  (on_board yes)
  (dnp no)
  (property "Reference" "#PWR020" (at 162.56 52.07 0) (effects (font (size 1.27 1.27)) (hide yes)))
  (property "Value" "+3V3" (at 162.56 44.45 0) (effects (font (size 1.27 1.27))))
  (property "Footprint" "" (at 162.56 48.26 0) (effects (font (size 1.27 1.27)) (hide yes)))
  (property "Datasheet" "" (at 162.56 48.26 0) (effects (font (size 1.27 1.27)) (hide yes)))
  (property "Description" "Power symbol creates a global label with name \"+3V3\"" (at 162.56 48.26 0) (effects (font (size 1.27 1.27)) (hide yes)))
  (pin "1"))
 (wire
  (pts (xy 162.56 58.42) (xy 162.56 60.96))
  (stroke (width 0) (type default)))
 (symbol
  (lib_id "power:GND")
  (at 162.56 60.96 0)
  (unit 1)
  (exclude_from_sim no)
  (in_bom yes)
  (on_board yes)
  (dnp no)
  (property "Reference" "#PWR021" (at 162.56 67.31 0) (effects (font (size 1.27 1.27)) (hide yes)))
  (property "Value" "GND" (at 162.56 64.77 0) (effects (font (size 1.27 1.27))))
  (property "Footprint" "" (at 162.56 60.96 0) (effects (font (size 1.27 1.27)) (hide yes)))
  (property "Datasheet" "" (at 162.56 60.96 0) (effects (font (size 1.27 1.27)) (hide yes)))
  (property "Description" "Power symbol creates a global label with name \"GND\" , ground" (at 162.56 60.96 0) (effects (font (size 1.27 1.27)) (hide yes)))
  (pin "1"))
 (symbol
  (lib_id "Device:C")
  (at 173.99 54.61 0)
  (unit 1)
  (exclude_from_sim no)
  (in_bom yes)
  (on_board yes)
  (dnp no)
  (property "Reference" "C3" (at 176.53 53.34 0) (effects (font (size 1.27 1.27)) (justify left)))
  (property "Value" "100nF" (at 176.53 55.88 0) (effects (font (size 1.27 1.27)) (justify left)))
  (property "Footprint" "Capacitor_SMD:C_0603_1608Metric" (at 175.26 58.42 0) (effects (font (size 1.27 1.27)) (hide yes)))
  (property "Datasheet" "" (at 173.99 54.61 0) (effects (font (size 1.27 1.27)) (hide yes)))
  (property "Description" "Unpolarized capacitor" (at 173.99 54.61 0) (effects (font (size 1.27 1.27)) (hide yes)))
  (property "LCSC" "C14663" (at 173.99 54.61 0) (effects (font (size 1.27 1.27)) (hide yes)))
  (pin "1")
  (pin "2"))
 (wire
  (pts (xy 173.99 50.8) (xy 173.99 48.26))
  (stroke (width 0) (type default)))
 (symbol
  (lib_id "power:+3V3")
  (at 173.99 48.26 0)
  (unit 1)
  (exclude_from_sim no)
  (in_bom yes)
  (on_board yes)
  (dnp no)
  (property "Reference" "#PWR022" (at 173.99 52.07 0) (effects (font (size 1.27 1.27)) (hide yes)))
  (property "Value" "+3V3" (at 173.99 44.45 0) (effects (font (size 1.27 1.27))))
  (property "Footprint" "" (at 173.99 48.26 0) (effects (font (size 1.27 1.27)) (hide yes)))
  (property "Datasheet" "" (at 173.99 48.26 0) (effects (font (size 1.27 1.27)) (hide yes)))
  (property "Description" "Power symbol creates a global label with name \"+3V3\"" (at 173.99 48.26 0) (effects (font (size 1.27 1.27)) (hide yes)))
  (pin "1"))
 (wire
  (pts (xy 173.99 58.42) (xy 173.99 60.96))
  (stroke (width 0) (type default)))
 (symbol
  (lib_id "power:GND")
  (at 173.99 60.96 0)
  (unit 1)
  (exclude_from_sim no)
  (in_bom yes)
  (on_board yes)
  (dnp no)
  (property "Reference" "#PWR023" (at 173.99 67.31 0) (effects (font (size 1.27 1.27)) (hide yes)))
  (property "Value" "GND" (at 173.99 64.77 0) (effects (font (size 1.27 1.27))))
  (property "Footprint" "" (at 173.99 60.96 0) (effects (font (size 1.27 1.27)) (hide yes)))
  (property "Datasheet" "" (at 173.99 60.96 0) (effects (font (size 1.27 1.27)) (hide yes)))
  (property "Description" "Power symbol creates a global label with name \"GND\" , ground" (at 173.99 60.96 0) (effects (font (size 1.27 1.27)) (hide yes)))
  (pin "1"))
 (text "C1 bulk, C2 LCD_VDD, C3 TP_VDD: vicino al connettore del pannello."
  (exclude_from_sim no)
  (at 139.7 69.85 0)
  (effects (font (size 1.27 1.27)) (justify left top)))
 (symbol
  (lib_id "power:PWR_FLAG")
  (at 30.48 160.02 0)
  (unit 1)
  (exclude_from_sim no)
  (in_bom yes)
  (on_board yes)
  (dnp no)
  (property "Reference" "#FLG024" (at 30.48 157.48 0) (effects (font (size 1.27 1.27)) (hide yes)))
  (property "Value" "PWR_FLAG" (at 30.48 156.21 0) (effects (font (size 1.27 1.27))))
  (property "Footprint" "" (at 30.48 160.02 0) (effects (font (size 1.27 1.27)) (hide yes)))
  (property "Datasheet" "" (at 30.48 160.02 0) (effects (font (size 1.27 1.27)) (hide yes)))
  (property "Description" "Special symbol for telling ERC where power comes from" (at 30.48 160.02 0) (effects (font (size 1.27 1.27)) (hide yes)))
  (pin "1"))
 (wire
  (pts (xy 30.48 160.02) (xy 30.48 162.56))
  (stroke (width 0) (type default)))
 (symbol
  (lib_id "power:+3V3")
  (at 30.48 162.56 180)
  (unit 1)
  (exclude_from_sim no)
  (in_bom yes)
  (on_board yes)
  (dnp no)
  (property "Reference" "#PWR025" (at 30.48 158.75 0) (effects (font (size 1.27 1.27)) (hide yes)))
  (property "Value" "+3V3" (at 30.48 166.37 0) (effects (font (size 1.27 1.27))))
  (property "Footprint" "" (at 30.48 162.56 0) (effects (font (size 1.27 1.27)) (hide yes)))
  (property "Datasheet" "" (at 30.48 162.56 0) (effects (font (size 1.27 1.27)) (hide yes)))
  (property "Description" "Power symbol creates a global label with name \"+3V3\"" (at 30.48 162.56 0) (effects (font (size 1.27 1.27)) (hide yes)))
  (pin "1"))
 (symbol
  (lib_id "power:PWR_FLAG")
  (at 44.45 160.02 0)
  (unit 1)
  (exclude_from_sim no)
  (in_bom yes)
  (on_board yes)
  (dnp no)
  (property "Reference" "#FLG026" (at 44.45 157.48 0) (effects (font (size 1.27 1.27)) (hide yes)))
  (property "Value" "PWR_FLAG" (at 44.45 156.21 0) (effects (font (size 1.27 1.27))))
  (property "Footprint" "" (at 44.45 160.02 0) (effects (font (size 1.27 1.27)) (hide yes)))
  (property "Datasheet" "" (at 44.45 160.02 0) (effects (font (size 1.27 1.27)) (hide yes)))
  (property "Description" "Special symbol for telling ERC where power comes from" (at 44.45 160.02 0) (effects (font (size 1.27 1.27)) (hide yes)))
  (pin "1"))
 (wire
  (pts (xy 44.45 160.02) (xy 44.45 162.56))
  (stroke (width 0) (type default)))
 (symbol
  (lib_id "power:GND")
  (at 44.45 162.56 0)
  (unit 1)
  (exclude_from_sim no)
  (in_bom yes)
  (on_board yes)
  (dnp no)
  (property "Reference" "#PWR027" (at 44.45 168.91 0) (effects (font (size 1.27 1.27)) (hide yes)))
  (property "Value" "GND" (at 44.45 166.37 0) (effects (font (size 1.27 1.27))))
  (property "Footprint" "" (at 44.45 162.56 0) (effects (font (size 1.27 1.27)) (hide yes)))
  (property "Datasheet" "" (at 44.45 162.56 0) (effects (font (size 1.27 1.27)) (hide yes)))
  (property "Description" "Power symbol creates a global label with name \"GND\" , ground" (at 44.45 162.56 0) (effects (font (size 1.27 1.27)) (hide yes)))
  (pin "1"))
 (sheet_instances
  (path ""
   (page "1")))
 (embedded_fonts no))
